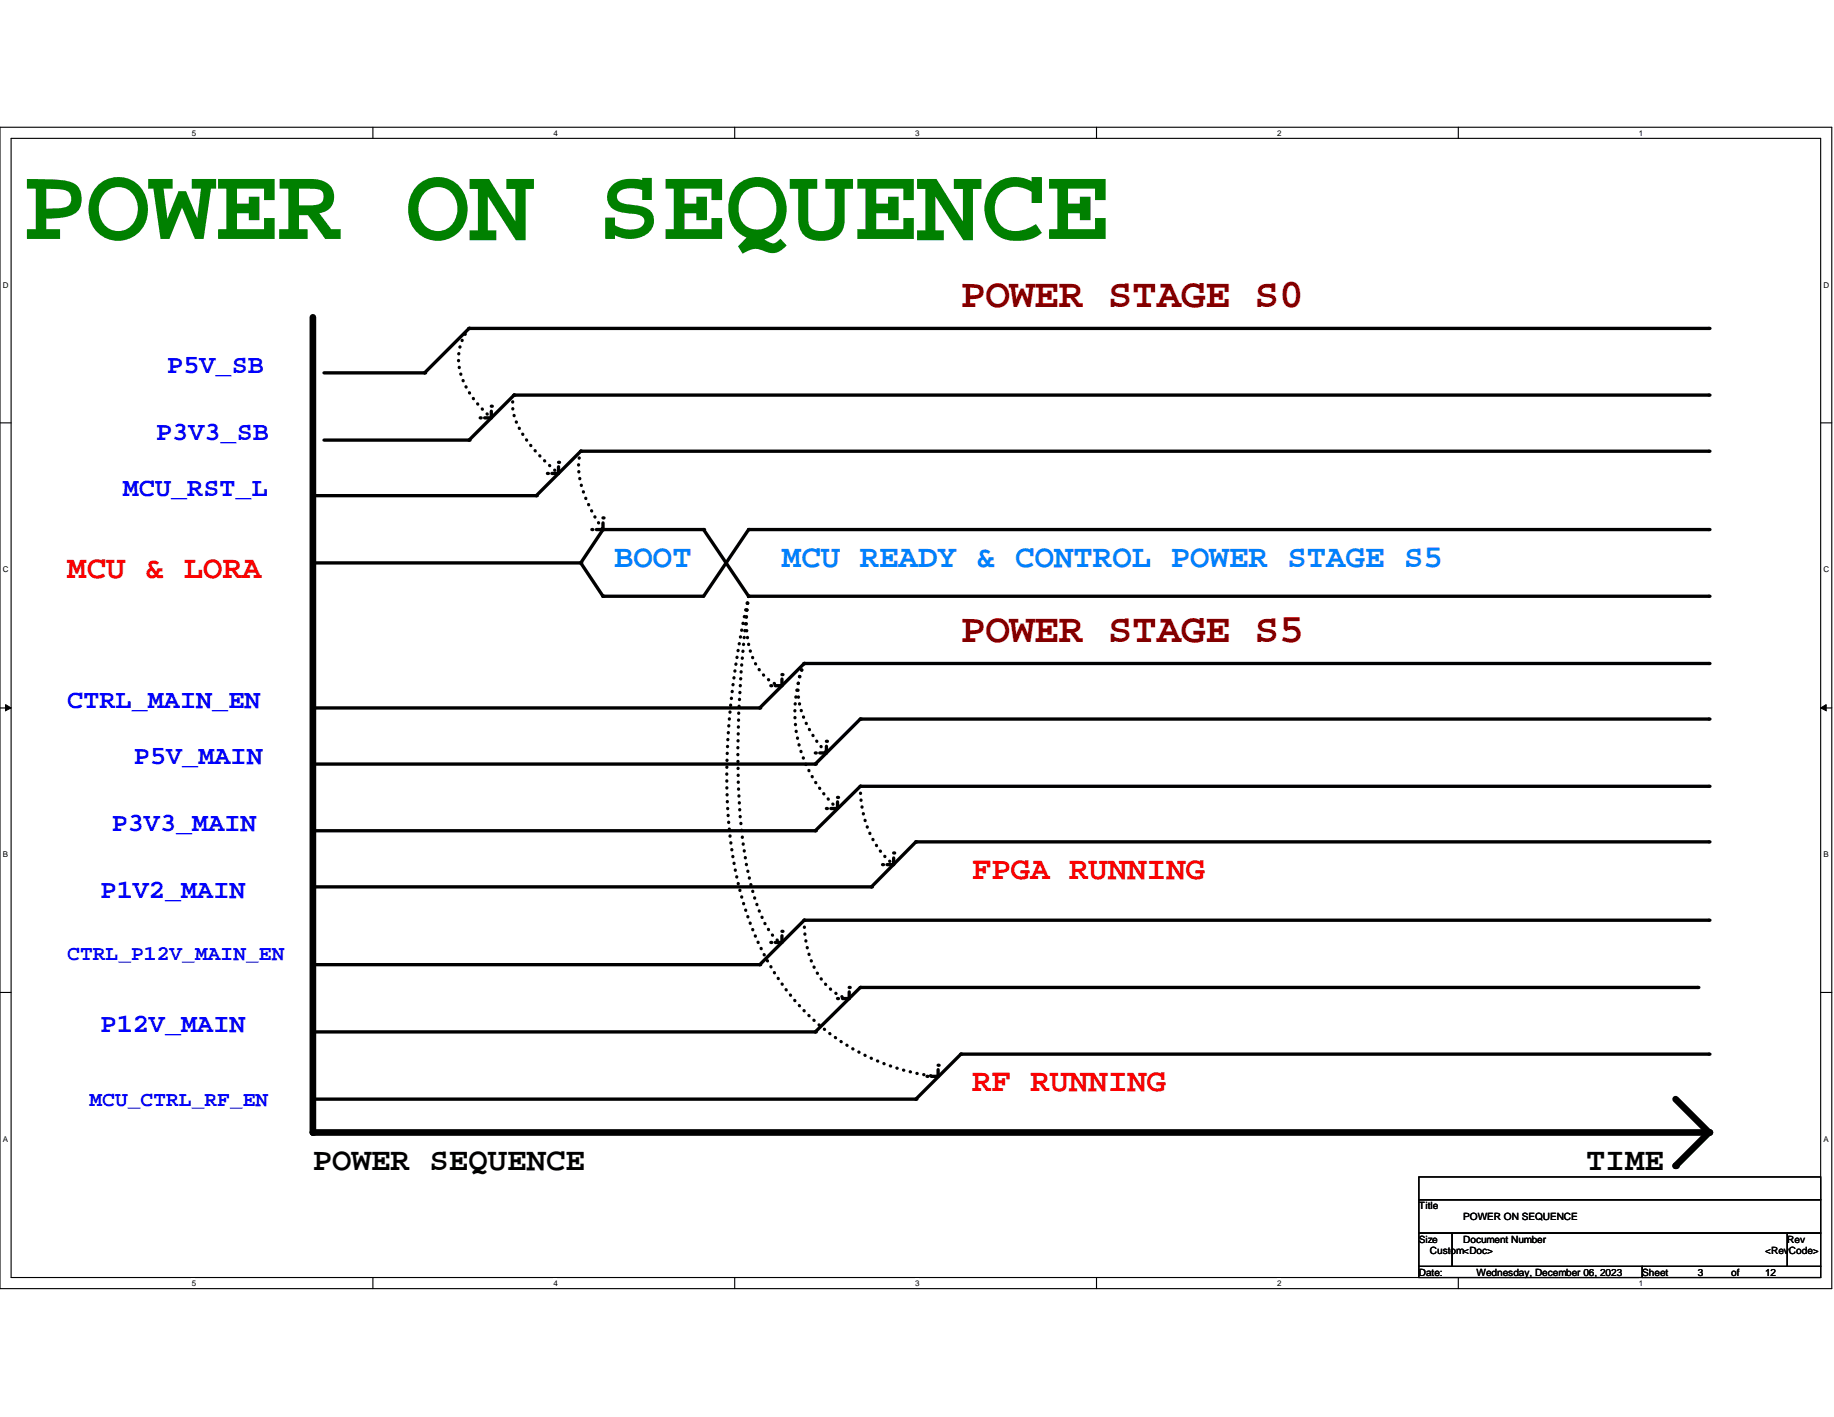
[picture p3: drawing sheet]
<svg xmlns="http://www.w3.org/2000/svg" width="279mm" height="216mm" viewBox="0 0 279 216" stroke-linecap="round" stroke-linejoin="round" font-family="sans-serif">
<path d="M0 19.4h279.1v176.9h-279.1zM1.7 21.1h275.7v173.5h-275.7z" fill="none" stroke="#000" stroke-width=".17"/>
<g fill="#fff">
<path d="M29.2 19.6h.5v1.2h-.5z"/>
<path d="M29.2 194.8h.5v1.3h-.5z"/>
</g>
<path d="M56.8 19.4v1.7M56.8 194.6v1.7" fill="none" stroke="#000" stroke-width=".17"/>
<g fill="#fff">
<path d="M84.3 19.6h.5v1.2h-.5z"/>
<path d="M84.3 194.8h.5v1.3h-.5z"/>
</g>
<path d="M111.9 19.4v1.7M111.9 194.6v1.7" fill="none" stroke="#000" stroke-width=".17"/>
<g fill="#fff">
<path d="M139.4 19.6h.6v1.2h-.6z"/>
<path d="M139.4 194.8h.6v1.3h-.6z"/>
</g>
<path d="M167 19.4v1.7M167 194.6v1.7" fill="none" stroke="#000" stroke-width=".17"/>
<g fill="#fff">
<path d="M194.6 19.6h.5v1.2h-.5z"/>
<path d="M194.6 194.8h.5v1.3h-.5z"/>
</g>
<path d="M222.2 19.4v1.7M222.2 194.6v1.7" fill="none" stroke="#000" stroke-width=".17"/>
<g fill="#fff">
<path d="M249.7 19.6h.5v1.2h-.5z"/>
<path d="M249.7 194.8h.5v1.3h-.5z"/>
<path d="M.4 42.8h.7v1.2h-.7z"/>
<path d="M277.8 42.8h.7v1.2h-.7z"/>
<path d="M.4 86.1h.7v1.3h-.7z"/>
<path d="M277.8 86.1h.7v1.3h-.7z"/>
</g>
<path d="M0 64.4h1.7M277.4 64.4h1.7" fill="none" stroke="#000" stroke-width=".17"/>
<g fill="#fff">
<path d="M.4 129.5h.7v1.3h-.7z"/>
<path d="M277.8 129.5h.7v1.3h-.7z"/>
</g>
<path d="M0 107.9h1.7M277.4 107.9h1.7" fill="none" stroke="#000" stroke-width=".17"/>
<path d="M.8 107.4l.9 .5-.9 .4zM277.4 107.9l.8-.5v.9z" fill="#000" stroke="#000" stroke-width=".15"/>
<g fill="#fff">
<path d="M.4 172.9h.7v1.3h-.7z"/>
<path d="M277.8 172.9h.7v1.3h-.7z"/>
</g>
<path d="M0 151.2h1.7M277.4 151.2h1.7M216.2 179.3h61.2v3.5h-61.2zM216.2 182.8h61.2v5.1h-61.2zM216.2 187.9h5v5.1h-5zM216.2 193h34v1.6h-34zM221.2 187.9h51.1v5.1h-51.1zM250.2 193h27.2v1.6h-27.2zM272.3 187.9h5.1v5.1h-5.1z" fill="none" stroke="#000" stroke-width=".17"/>
<g fill="none" stroke="#000" stroke-width=".51">
<path d="M260.3 50h-188.8l-6.8 6.8h-15.3M260.3 60.2h-182l-6.8 6.9h-22.1M260.3 68.7h-171.8l-6.8 6.8h-34M47.7 85.8h40.8M88.5 85.8l3.4-5.1h15.3l6.8 10.1h146.3M260.3 80.7h-146.3l-6.8 10.1h-15.3l-3.4-5M260.3 101.1h-137.8l-6.8 6.8h-68M260.3 109.6h-129.2l-6.9 6.8h-76.5M260.3 119.8h-129.2l-6.9 6.8h-76.5M260.3 128.3h-120.8l-6.7 6.8h-85.1M258.7 150.5h-127.6l-6.9 6.7h-76.5M260.3 140.2h-137.8l-6.8 6.8h-68"/>
<path d="M260.3 160.6h-113.9l-6.9 6.9h-91.8"/>
</g>
<g fill="#000">
<circle cx="64.7" cy="56.8" r=".25"/>
<circle cx="71.5" cy="50" r=".25"/>
<circle cx="260.4" cy="50" r=".25"/>
<circle cx="71.5" cy="67.1" r=".25"/>
<circle cx="78.3" cy="60.2" r=".25"/>
<circle cx="81.7" cy="75.5" r=".25"/>
<circle cx="88.5" cy="68.7" r=".25"/>
<circle cx="260.3" cy="60.2" r=".25"/>
<circle cx="260.4" cy="68.7" r=".25"/>
<circle cx="88.5" cy="85.8" r=".25"/>
<circle cx="91.9" cy="90.8" r=".25"/>
<circle cx="91.9" cy="80.7" r=".25"/>
<circle cx="107.2" cy="80.7" r=".25"/>
<circle cx="114" cy="80.7" r=".25"/>
<circle cx="114" cy="90.8" r=".25"/>
<circle cx="260.4" cy="90.8" r=".25"/>
<circle cx="260.4" cy="80.7" r=".25"/>
<circle cx="115.7" cy="107.9" r=".25"/>
<circle cx="122.5" cy="101.1" r=".25"/>
<circle cx="124.2" cy="116.4" r=".25"/>
<circle cx="131.1" cy="119.8" r=".25"/>
<circle cx="131.1" cy="109.6" r=".25"/>
<circle cx="260.4" cy="101.1" r=".25"/>
<circle cx="260.4" cy="109.6" r=".25"/>
<circle cx="260.4" cy="119.8" r=".25"/>
<circle cx="124.2" cy="126.6" r=".25"/>
<circle cx="132.8" cy="135.1" r=".25"/>
<circle cx="139.5" cy="128.3" r=".25"/>
<circle cx="260.3" cy="128.3" r=".25"/>
<circle cx="115.7" cy="147" r=".25"/>
<circle cx="122.5" cy="140.2" r=".25"/>
<circle cx="124.2" cy="157.2" r=".25"/>
<circle cx="131.1" cy="150.5" r=".25"/>
<circle cx="258.7" cy="150.5" r=".25"/>
<circle cx="260.4" cy="140.2" r=".25"/>
<circle cx="47.7" cy="172.6" r=".51"/>
<circle cx="139.5" cy="167.5" r=".25"/>
<circle cx="146.4" cy="160.6" r=".25"/>
<circle cx="255.3" cy="177.6" r=".51"/>
<circle cx="260.4" cy="172.6" r=".51"/>
<circle cx="260.4" cy="160.6" r=".25"/>
</g>
<path d="M47.7 48.3v124.3h212.6M255.3 167.5l5 5.1M260.3 172.6l-5 5" fill="none" stroke="#000" stroke-width="1"/>
<path d="M71.5 50a7.9 7.9 0 0 0-.3 9.4 17.2 17.2 0 0 0 3.6 4.3M78.3 60.2a6.4 6.4 0 0 0 .8 5 25.7 25.7 0 0 0 6 6.9M88.5 68.7a11.4 11.4 0 0 0 1 7.9l1.1 2.1 1.3 2M114 90.8a16.2 16.2 0 0 0 1 10.2 5.9 5.9 0 0 0 4.1 3.5M114 90.8a168.5 168.5 0 0 0-1.2 33.7 51.9 51.9 0 0 0 2.9 14.5 9.1 9.1 0 0 0 3.2 4.5l.2 .1M114 90.8a124.8 124.8 0 0 0-3.3 29.7 58.9 58.9 0 0 0 5.3 24.2 33.6 33.6 0 0 0 26.9 19.3M122.5 101.1a10 10 0 0 0 .2 8.7 18.3 18.3 0 0 0 3.2 4.9M122.5 101.1a20 20 0 0 0 5.1 22.1M131.1 119.8a14.9 14.9 0 0 0 4.7 11.6l.3 .3M122.5 140.2a13.7 13.7 0 0 0 3.8 10.3 5.5 5.5 0 0 0 3.1 1.6" fill="none" stroke="#000" stroke-width=".51" stroke-dasharray="0 1"/>
<g fill="none" stroke="#000" stroke-width=".51" stroke-dasharray="1 1">
<path d="M74.8 63.7v-1.8M74.8 63.7h-1.6M85.1 72.1v-1.7M85.1 72.1h-1.7M91.9 80.7v-1.8M91.9 80.7h-1.7M119.1 104.5v-1.7M119.1 104.5h-1.7M125.9 114.7v-1.8M125.9 114.7h-1.7M127.6 123.2v-1.7M127.6 123.2h-1.7"/>
<path d="M136.1 131.7v-1.7M136.1 131.7h-1.6M119.1 143.6v-1.7M119.1 143.6h-1.7M129.4 152.1v-1.6M129.4 152.1h-1.8M142.9 164v-1.7M142.9 164h-1.7"/>
</g>
<g fill="#000" stroke-dasharray="1 1">
<circle cx="73.2" cy="63.7" r=".25"/>
<circle cx="74.8" cy="61.9" r=".25"/>
<circle cx="83.4" cy="72.1" r=".25"/>
<circle cx="85.1" cy="70.4" r=".25"/>
<circle cx="91.9" cy="78.9" r=".25"/>
<circle cx="90.2" cy="80.7" r=".25"/>
<circle cx="117.4" cy="104.5" r=".25"/>
<circle cx="119.1" cy="102.8" r=".25"/>
<circle cx="124.2" cy="114.7" r=".25"/>
<circle cx="125.9" cy="112.9" r=".25"/>
<circle cx="125.9" cy="123.2" r=".25"/>
<circle cx="127.6" cy="121.5" r=".25"/>
<circle cx="134.5" cy="131.7" r=".25"/>
<circle cx="136.1" cy="130" r=".25"/>
<circle cx="117.4" cy="143.6" r=".25"/>
<circle cx="119.1" cy="141.9" r=".25"/>
<circle cx="127.6" cy="152.1" r=".25"/>
<circle cx="129.4" cy="150.5" r=".25"/>
<circle cx="141.2" cy="164" r=".25"/>
<circle cx="142.9" cy="162.3" r=".25"/>
</g>
<text font-size="16.3" fill="#008000" x="3.4" y="36.4">POWER ON SEQUENCE</text>
<g font-size="6.3" fill="#800000">
<text x="146.4" y="46.7">POWER STAGE S0</text>
<text x="146.4" y="97.8">POWER STAGE S5</text>
</g>
<g font-size="4.9" fill="#f00">
<text x="10.2" y="88.1">MCU &amp; LORA</text>
<text x="148.1" y="133.9">FPGA RUNNING</text>
<text x="148.1" y="166.3">RF RUNNING</text>
</g>
<g font-size="4.9" fill="#0080ff">
<text x="93.6" y="86.4">BOOT</text>
<text x="119.1" y="86.4">MCU READY &amp; CONTROL POWER STAGE S5</text>
</g>
<g font-size="4.9">
<text x="47.7" y="178.2">POWER SEQUENCE</text>
<text x="241.6" y="178.2">TIME</text>
</g>
<g font-size="4.1" fill="#00f">
<text x="25.5" y="56.8">P5V_SB</text>
<text x="23.8" y="67.1">P3V3_SB</text>
<text x="18.7" y="75.5">MCU_RST_L</text>
<text x="10.2" y="107.9">CTRL_MAIN_EN</text>
<text x="20.4" y="116.3">P5V_MAIN</text>
<text x="17" y="126.6">P3V3_MAIN</text>
<text x="15.3" y="136.8">P1V2_MAIN</text>
<text x="15.3" y="157.2">P12V_MAIN</text>
</g>
<g font-size="3.2" fill="#00f">
<text x="10.2" y="146.3">CTRL_P12V_MAIN_EN</text>
<text x="13.6" y="168.5">MCU_CTRL_RF_EN</text>
</g>
<g font-size="1.5">
<text x="216.2" y="184.2">Title</text>
<text x="222.9" y="185.9">POWER ON SEQUENCE</text>
<text x="216.2" y="189.3">Size</text>
<text x="217.8" y="191">Custom&lt;Doc&gt;</text>
<text x="222.9" y="189.3">Document Number</text>
<text x="268.9" y="191">&lt;RevCode&gt;</text>
<text x="272.3" y="189.3">Rev</text>
<text x="216.2" y="194.4">Date:</text>
<text x="225" y="194.4">Wednesday, December 06, 2023</text>
<text x="250.2" y="194.4">Sheet</text>
<text x="258.7" y="194.4">3</text>
<text x="263.7" y="194.4">of</text>
<text x="268.9" y="194.4">12</text>
</g>
<g font-size="1.2">
<text x="29.2" y="20.7">5</text>
<text x="84.3" y="20.7">4</text>
<text x="139.4" y="20.7">3</text>
<text x="194.6" y="20.7">2</text>
<text x="249.7" y="20.7">1</text>
<text x=".4" y="43.9">D</text>
<text x="277.8" y="43.9">D</text>
<text x=".4" y="87.2">C</text>
<text x="277.8" y="87.2">C</text>
<text x=".4" y="130.6">B</text>
<text x="277.8" y="130.6">B</text>
<text x=".4" y="174">A</text>
<text x="277.8" y="174">A</text>
<text x="29.2" y="195.9">5</text>
<text x="84.3" y="195.9">4</text>
<text x="139.4" y="195.9">3</text>
<text x="194.6" y="195.9">2</text>
<text x="249.7" y="195.9">1</text>
</g>
</svg>
